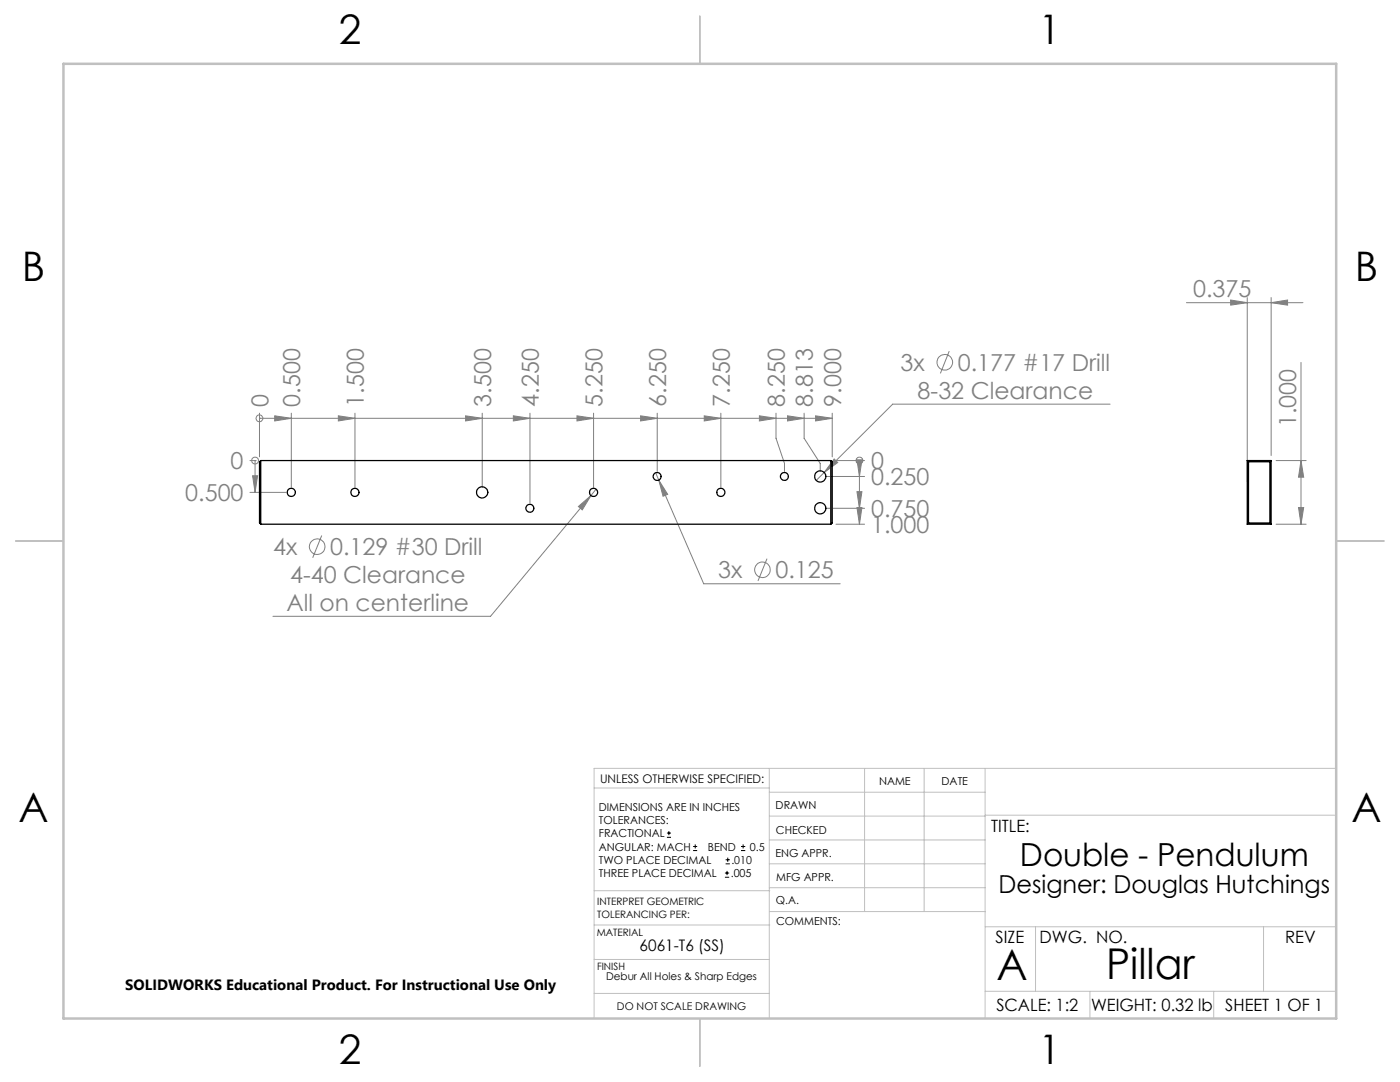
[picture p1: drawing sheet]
<svg xmlns="http://www.w3.org/2000/svg" width="279mm" height="216mm" viewBox="0 0 279 216" stroke-linecap="round" stroke-linejoin="round" font-family="sans-serif">
<g fill="none" stroke="#808080" stroke-width=".2">
<path d="M245.6 59.9l3.3 .5-3.3 .5zM248.9 59.4v36.7M253.7 59.4v31.5M189.4 70.1l-1.7 4.4M236.8 60.4h23.2M253.7 60.4l3.3-.5v1zM259.6 72.3v32.3M49.9 91.9h1.1M49.9 98.2h7.2M50.4 94.9h1l-.5 3.3zM50.9 91.9v6.3M50.9 91.9h.1"/>
<path d="M51.8 83.5h.1M51.8 82.4v8.8M51.8 83.5h114.3M54.8 83l3.3 .5-3.3 .5zM58.1 82.4v14.9M67.5 83l3.3 .5-3.3 .5zM70.8 82.4v14.9M92.9 83l3.3 .5-3.3 .5zM96.2 82.4v14.9M102.4 83l3.4 .5-3.4 .5zM105.8 82.4v18M115.1 83l3.4 .5-3.4 .5z"/>
<path d="M117.9 98.9l-20 24.1h-43.4M118.5 82.4v14.9M119 97.6l-1.1 1.3M127.8 83l3.4 .5-3.4 .5zM130.8 94.3l.7 1.5M131.2 82.4v11.7M131.5 95.8l1.7 2.8-.9 .4zM131.5 95.8l8.9 20.7h27.3M140.5 83l3.4 .5-3.4 .5zM143.9 82.4v14.9M151.6 83l3.3 .5-3.3 .5zM154.9 82.4v5.1l1.7 5v1.6"/>
<path d="M157.2 83l3.3 .5-3.3 .5zM160.5 82.4v5.1l3.2 5v1.6M162.8 83l3.3 .5-3.3 .5zM164.7 95.1h7.8M166.1 82.4v8.8M166.5 91.6l.7 .7-2.7 2zM166.8 91.9h5.7M171 91.8h1l-.5 3.3zM171 98.1h1l-.5 3.3zM171.5 91.9v12.7M171.5 91.9h.1M221.5 80.6h-43.3l-15.3 15.2"/>
<path d="M254.7 91.9h6M259.6 91.9l.6 3.3h-1zM64.2 106.9l-1.8 4.4M115.4 101.1l2.5-2.2-1.7 2.8zM153.1 111.5l-1.8 4.4M164.7 101.4h7.8M166.8 104.6h5.7M171 101.3h1l-.5 3.3zM254.7 104.6h6M259.2 101.3h1l-.6 3.3z"/>
<circle cx="188.5" cy="72.3" r="1.56"/>
<circle cx="50.9" cy="91.9" r=".69"/>
<circle cx="51.8" cy="83.5" r=".69"/>
<circle cx="171.5" cy="91.9" r=".69"/>
<circle cx="63.3" cy="109.1" r="1.56"/>
<circle cx="152.2" cy="113.7" r="1.55"/>
</g>
<g fill="none" stroke="#000" stroke-width=".2">
<path d="M133.1 167.1h.8M133.1 166.2h.8M133.5 165.8v.9M138.3 169.7h.8M138.3 168.9h.8M138.7 168.5v.8M144.7 175h.8M144.7 174.2h.8M144.8 172.4h.9M144.8 171.6h.9M145.1 173.8v.8M145.2 171.1v.9"/>
<path d="M147.9 169.7h.8M147.9 168.9h.8M148.3 168.5v.8"/>
</g>
<g fill="none" stroke="#c0c0c0" stroke-width=".2">
<path d="M118.6 157.2h34.9M153.5 153.3v49.9M153.5 158.1h43.1M172.5 153.3v28.6M184.4 153.3v28.6M196.6 153.3v49.9M266.7 153.3h-148.1v49.9M118.6 177.7h35M153.5 167.6h43.1M153.5 162.8h43.1M153.5 172.4h43.1M153.5 177.1h43.1"/>
<path d="M196.6 162.7h70.1M118.6 198.2h34.9M118.6 191.5h34.9M118.6 184.6h35M153.6 181.9h43M196.6 197.8h70.1M196.6 184.9h70.1M206.7 184.9v12.9M217.5 197.8v5.4M242.2 197.8v5.4M252.2 184.9v12.9"/>
</g>
<path d="M139.7 3.2v9.5M3.1 107.9h9.6M266.7 107.9h9.5M139.7 203.2v9.6" fill="none" stroke="#c0c0c0" stroke-width=".25"/>
<path d="M12.7 12.7h254v190.5h-254z" fill="none" stroke="#c0c0c0" stroke-width=".5"/>
<g fill="#808080">
<path d="M50.4 94.9h1l-.5 3.3z"/>
<path d="M171 91.8h1l-.5 3.3zM171 98.1h1l-.5 3.3zM171 101.3h1l-.5 3.3z"/>
<path d="M92.9 83l3.3 .5-3.3 .5zM115.1 83l3.4 .5-3.4 .5zM140.5 83l3.4 .5-3.4 .5zM157.2 83l3.3 .5-3.3 .5zM162.8 83l3.3 .5-3.3 .5zM54.8 83l3.3 .5-3.3 .5zM67.5 83l3.3 .5-3.3 .5zM127.8 83l3.4 .5-3.4 .5zM151.6 83l3.3 .5-3.3 .5zM102.4 83l3.4 .5-3.4 .5z"/>
<path d="M166.5 91.6l-2 2.7 2.7-2zM115.4 101.1l.8 .6 1.7-2.8zM131.5 95.8l.8 3.2 .9-.4z"/>
<path d="M259.6 91.9l.6 3.3h-1zM259.2 101.3h1l-.6 3.3z"/>
<path d="M245.6 59.9l3.3 .5-3.3 .5zM253.7 60.4l3.3-.5v1z"/>
</g>
<g fill="none" stroke="#000" stroke-width=".25">
<path d="M52 91.9l-.2 .2v12.3l.2 .2M52 91.9v12.7M52 91.9h113.8M165.8 91.9v12.7M165.8 91.9l.3 .2v12.3l-.3 .2M248.9 91.9h4.8M248.9 91.9l.3 .2M248.9 91.9v12.7M249.2 92.1h4.2M249.2 92.1v12.3M253.4 92.1v12.3M253.7 91.9v12.7"/>
<path d="M253.7 91.9l-.3 .2M52 104.6h113.8M248.9 104.6h4.8M249.2 104.4h4.2M249.2 104.4l-.3 .2M253.4 104.4l.3 .2"/>
<circle cx="58.1" cy="98.3" r=".82"/>
<circle cx="70.8" cy="98.3" r=".82"/>
<circle cx="96.2" cy="98.3" r="1.13"/>
<circle cx="118.5" cy="98.2" r=".81"/>
<circle cx="131.1" cy="95.1" r=".79"/>
<circle cx="143.9" cy="98.2" r=".81"/>
<circle cx="156.5" cy="95.1" r=".79"/>
<circle cx="163.7" cy="95.1" r="1.12"/>
<circle cx="105.7" cy="101.4" r=".79"/>
<circle cx="163.7" cy="101.4" r="1.12"/>
</g>
<g font-size="8.5">
<text x="198.9" y="195.5">A</text>
<text x="220.7" y="195.4">Pillar</text>
</g>
<g font-size="8.1">
<text x="67.6" y="8.9">2</text>
<text x="207.3" y="8.9">1</text>
<text x="4.4" y="56.2">B</text>
<text x="270.4" y="56.2">B</text>
<text x="3.7" y="164.1">A</text>
<text x="269.7" y="164.1">A</text>
<text x="67.6" y="212.4">2</text>
<text x="207.3" y="212.4">1</text>
</g>
<text font-size="6.3" x="203.6" y="172.9">Double - Pendulum</text>
<text font-size="4.9" x="199.3" y="178.1">Designer: Douglas Hutchings</text>
<g font-size="4.7" fill="#808080">
<text x="238.1" y="59.4">0.375</text>
<text x="179.7" y="74">3x</text>
<text x="191.1" y="74">0.177 #17 Drill</text>
<text x="53.6" y="81.1" transform="rotate(-90 53.6 81.1)">0</text>
<text x="59.9" y="81.1" transform="rotate(-90 59.9 81.1)">0.500</text>
<text x="72.6" y="81.1" transform="rotate(-90 72.6 81.1)">1.500</text>
<text x="98" y="81.1" transform="rotate(-90 98 81.1)">3.500</text>
<text x="107.5" y="81.1" transform="rotate(-90 107.5 81.1)">4.250</text>
<text x="120.2" y="81.1" transform="rotate(-90 120.2 81.1)">5.250</text>
<text x="132.9" y="81.1" transform="rotate(-90 132.9 81.1)">6.250</text>
<text x="145.6" y="81.1" transform="rotate(-90 145.6 81.1)">7.250</text>
<text x="156.6" y="81.1" transform="rotate(-90 156.6 81.1)">8.250</text>
<text x="162.2" y="81.1" transform="rotate(-90 162.2 81.1)">8.813</text>
<text x="167.9" y="81.1" transform="rotate(-90 167.9 81.1)">9.000</text>
<text x="183.1" y="79.6">8-32 Clearance</text>
<text x="258.7" y="85.2" transform="rotate(-90 258.7 85.2)">1.000</text>
<text x="46" y="93.6">0</text>
<text x="173.8" y="93.6">0</text>
<text x="37" y="100">0.500</text>
<text x="173.8" y="96.8">0.250</text>
<text x="173.8" y="103.2">0.750</text>
<text x="173.8" y="106.3">1.000</text>
<text x="54.5" y="110.8">4x</text>
<text x="65.9" y="110.8">0.129 #30 Drill</text>
<text x="57.9" y="116.4">4-40 Clearance</text>
<text x="143.3" y="115.4">3x</text>
<text x="154.8" y="115.4">0.125</text>
<text x="57.2" y="121.9">All on centerline</text>
</g>
<g font-size="3.4">
<text x="197.8" y="166">TITLE:</text>
<text x="198.7" y="188.1">SIZE</text>
<text x="207.5" y="188.1">DWG. NO.</text>
<text x="256.5" y="188.2">REV</text>
<text x="198.8" y="201.7">SCALE: 1:2</text>
<text x="217.7" y="201.8">WEIGHT: 0.32 lb</text>
<text x="244.5" y="201.7">SHEET 1 OF 1</text>
</g>
<text font-size="3.2" x="127.7" y="189.7">6061-T6 (SS)</text>
<text font-size="3" x="25" y="197.6">SOLIDWORKS Educational Product. For Instructional Use Only</text>
<text font-size="2.4" x="119.8" y="156.2">UNLESS OTHERWISE SPECIFIED:</text>
<g font-size="2.2">
<text x="119.5" y="161.8">DIMENSIONS ARE IN INCHES</text>
<text x="154.8" y="161.4">DRAWN</text>
<text x="175.4" y="156.6">NAME</text>
<text x="187.9" y="156.7">DATE</text>
<text x="119.5" y="164.4">TOLERANCES:</text>
<text x="119.5" y="167.1">FRACTIONAL</text>
<text x="154.9" y="166.3">CHECKED</text>
<text x="119.5" y="172.4">TWO PLACE DECIMAL</text>
<text x="119.5" y="169.7">ANGULAR: MACH</text>
<text x="141.3" y="169.7">BEND</text>
<text x="146" y="172.4">.010</text>
<text x="149.6" y="169.7">0.5</text>
<text x="154.8" y="171">ENG APPR.</text>
<text x="119.5" y="175">THREE PLACE DECIMAL</text>
<text x="145.8" y="175">.005</text>
<text x="154.9" y="175.7">MFG APPR.</text>
<text x="154.9" y="180.4">Q.A.</text>
<text x="154.9" y="184.6">COMMENTS:</text>
</g>
<g font-size="2.1">
<text x="121" y="195.6">Debur All Holes &amp; Sharp Edges</text>
<text x="123.1" y="201.6">DO NOT SCALE DRAWING</text>
</g>
<g font-size="2">
<text x="119.2" y="180.6">INTERPRET GEOMETRIC</text>
<text x="119.2" y="183.1">TOLERANCING PER:</text>
<text x="119.1" y="186.7">MATERIAL</text>
<text x="119.1" y="193.5">FINISH</text>
</g>
</svg>
